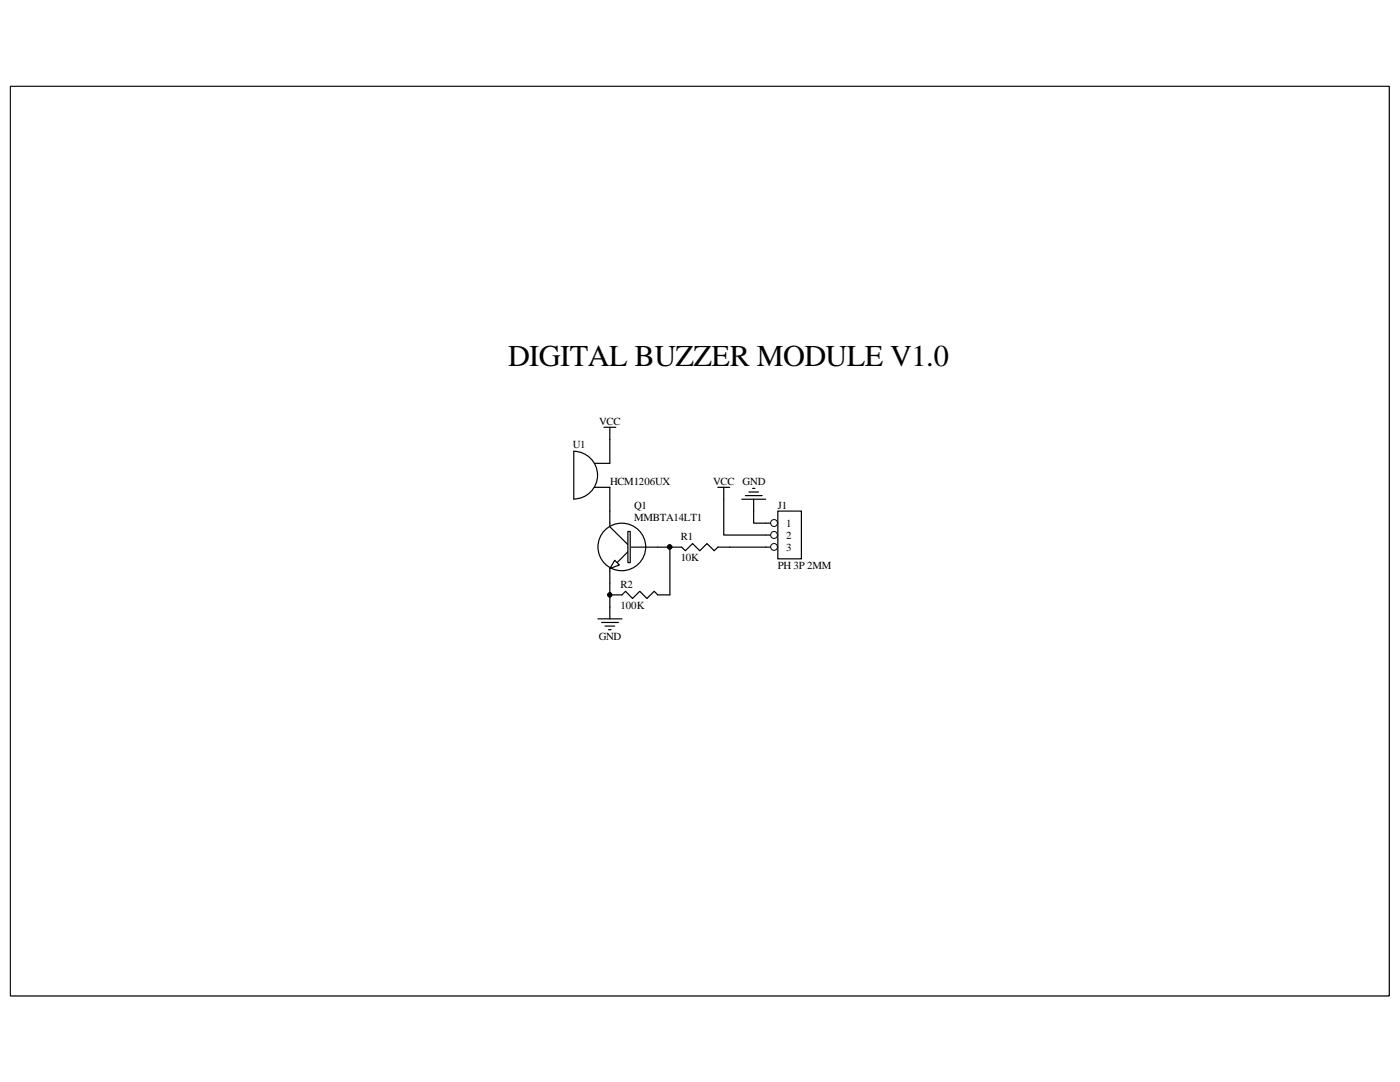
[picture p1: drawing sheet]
<svg xmlns="http://www.w3.org/2000/svg" width="279mm" height="216mm" viewBox="0 0 279 216" stroke-linecap="round" stroke-linejoin="round" font-family="sans-serif">
<path d="M2.1 17.2h275.1v181.5h-275.1z" fill="none" stroke="#000" stroke-width=".2"/>
<path d="M2.1 17.3h275.1v181.4h-275.1z" fill="#fff"/>
<path d="M2.1 17.2h275.1v181.5h-275.1z" fill="none" stroke="#000" stroke-width=".2"/>
<path d="M155.2 102h4.7v9.5h-4.7z" fill-rule="evenodd" fill="#fff"/>
<path d="M152.8 104.4h2.4M155.2 102h4.7v9.5h-4.7z" fill="none" stroke="#000" stroke-width=".24"/>
<circle cx="154.5" cy="104.4" r=".68" fill="#fff"/>
<circle cx="154.5" cy="104.4" r=".68" fill="none" stroke="#000" stroke-width=".2"/>
<path d="M152.8 106.8h2.4" fill="none" stroke="#000" stroke-width=".24"/>
<circle cx="154.5" cy="106.7" r=".69" fill="#fff"/>
<circle cx="154.5" cy="106.7" r=".69" fill="none" stroke="#000" stroke-width=".2"/>
<path d="M152.8 109.2h2.4" fill="none" stroke="#000" stroke-width=".24"/>
<circle cx="154.5" cy="109.1" r=".68" fill="#fff"/>
<circle cx="154.5" cy="109.1" r=".68" fill="none" stroke="#000" stroke-width=".2"/>
<path d="M114.5 90a4.8 4.8 0 0 1 4.8 4.8 4.8 4.8 0 0 1-4.8 4.8zM118.6 97.2h3.1v7.9l3.6 3.6M121.7 87.7v4.8h-3.1M148 99.6h4.8M148.8 98.9h3.3M149.5 98.2h1.9M150.2 97.5h.5M150.4 99.6v4.8h2.4M121.7 113.5v2.8M125.3 109.2h6M125.3 110.1l-2.2 2.2M145.6 109.2h7.2" fill="none" stroke="#000" stroke-width=".24"/>
<path d="M125.3 106h.5v6.3h-.5z" fill-rule="evenodd" fill="#fff"/>
<path d="M125.3 106h.5v6.3h-.5z" fill="none" stroke="#000" stroke-width=".24"/>
<path d="M122.7 111.8l.9 .9-1.9 .8z" fill="#fff"/>
<g fill="none" stroke="#000" stroke-width=".24">
<path d="M120.5 85.3h2.4M121.7 85.3v2.4M143.3 97.2h2.3M144.4 97.2v9.6h8.4M121.7 116.3v7.2M122.7 111.8l.9 .9-1.9 .8zM131.3 109.2h2.4v9.5h-2.4l-.7-.7-1.5 1.4-1.4-1.4-1.5 1.4-1.4-1.4-.7 .7h-2.4M133.7 109.2h2.4l.7 .7 1.4-1.4 1.5 1.4 1.4-1.4 1.4 1.4 .8-.7h2.3M119.3 123.5h4.8M120.1 124.2h3.3M120.7 124.9h2M121.5 125.6h.5"/>
<circle cx="124.1" cy="109.1" r="4.8"/>
</g>
<g fill="#000">
<circle cx="121.7" cy="118.7" r=".45"/>
<circle cx="133.6" cy="109.1" r=".46"/>
</g>
<g fill="none" stroke="#000" stroke-width=".2">
<circle cx="121.7" cy="118.7" r=".45"/>
<circle cx="133.6" cy="109.1" r=".46"/>
</g>
<text font-size="6" x="101.4" y="73.1">DIGITAL BUZZER MODULE V1.0</text>
<g font-size="2.2">
<text x="114.3" y="89.3">U1</text>
<text x="119.6" y="84.8">VCC</text>
<text x="121.8" y="96.7">HCM1206UX</text>
<text x="126.5" y="101.5">Q1</text>
<text x="142.3" y="96.7">VCC</text>
<text x="148.2" y="96.7">GND</text>
<text x="155.2" y="101.5">J1</text>
<text x="126.5" y="103.9">MMBTA14LT1</text>
<text x="135.8" y="107.7">R1</text>
<text x="156.9" y="105.1">1</text>
<text x="156.9" y="107.5">2</text>
<text x="135.8" y="112">10K</text>
<text x="155.2" y="113.5">PH 3P 2MM</text>
<text x="156.9" y="109.9">3</text>
<text x="123.9" y="117.3">R2</text>
<text x="123.9" y="121.6">100K</text>
<text x="119.5" y="127.8">GND</text>
</g>
</svg>
